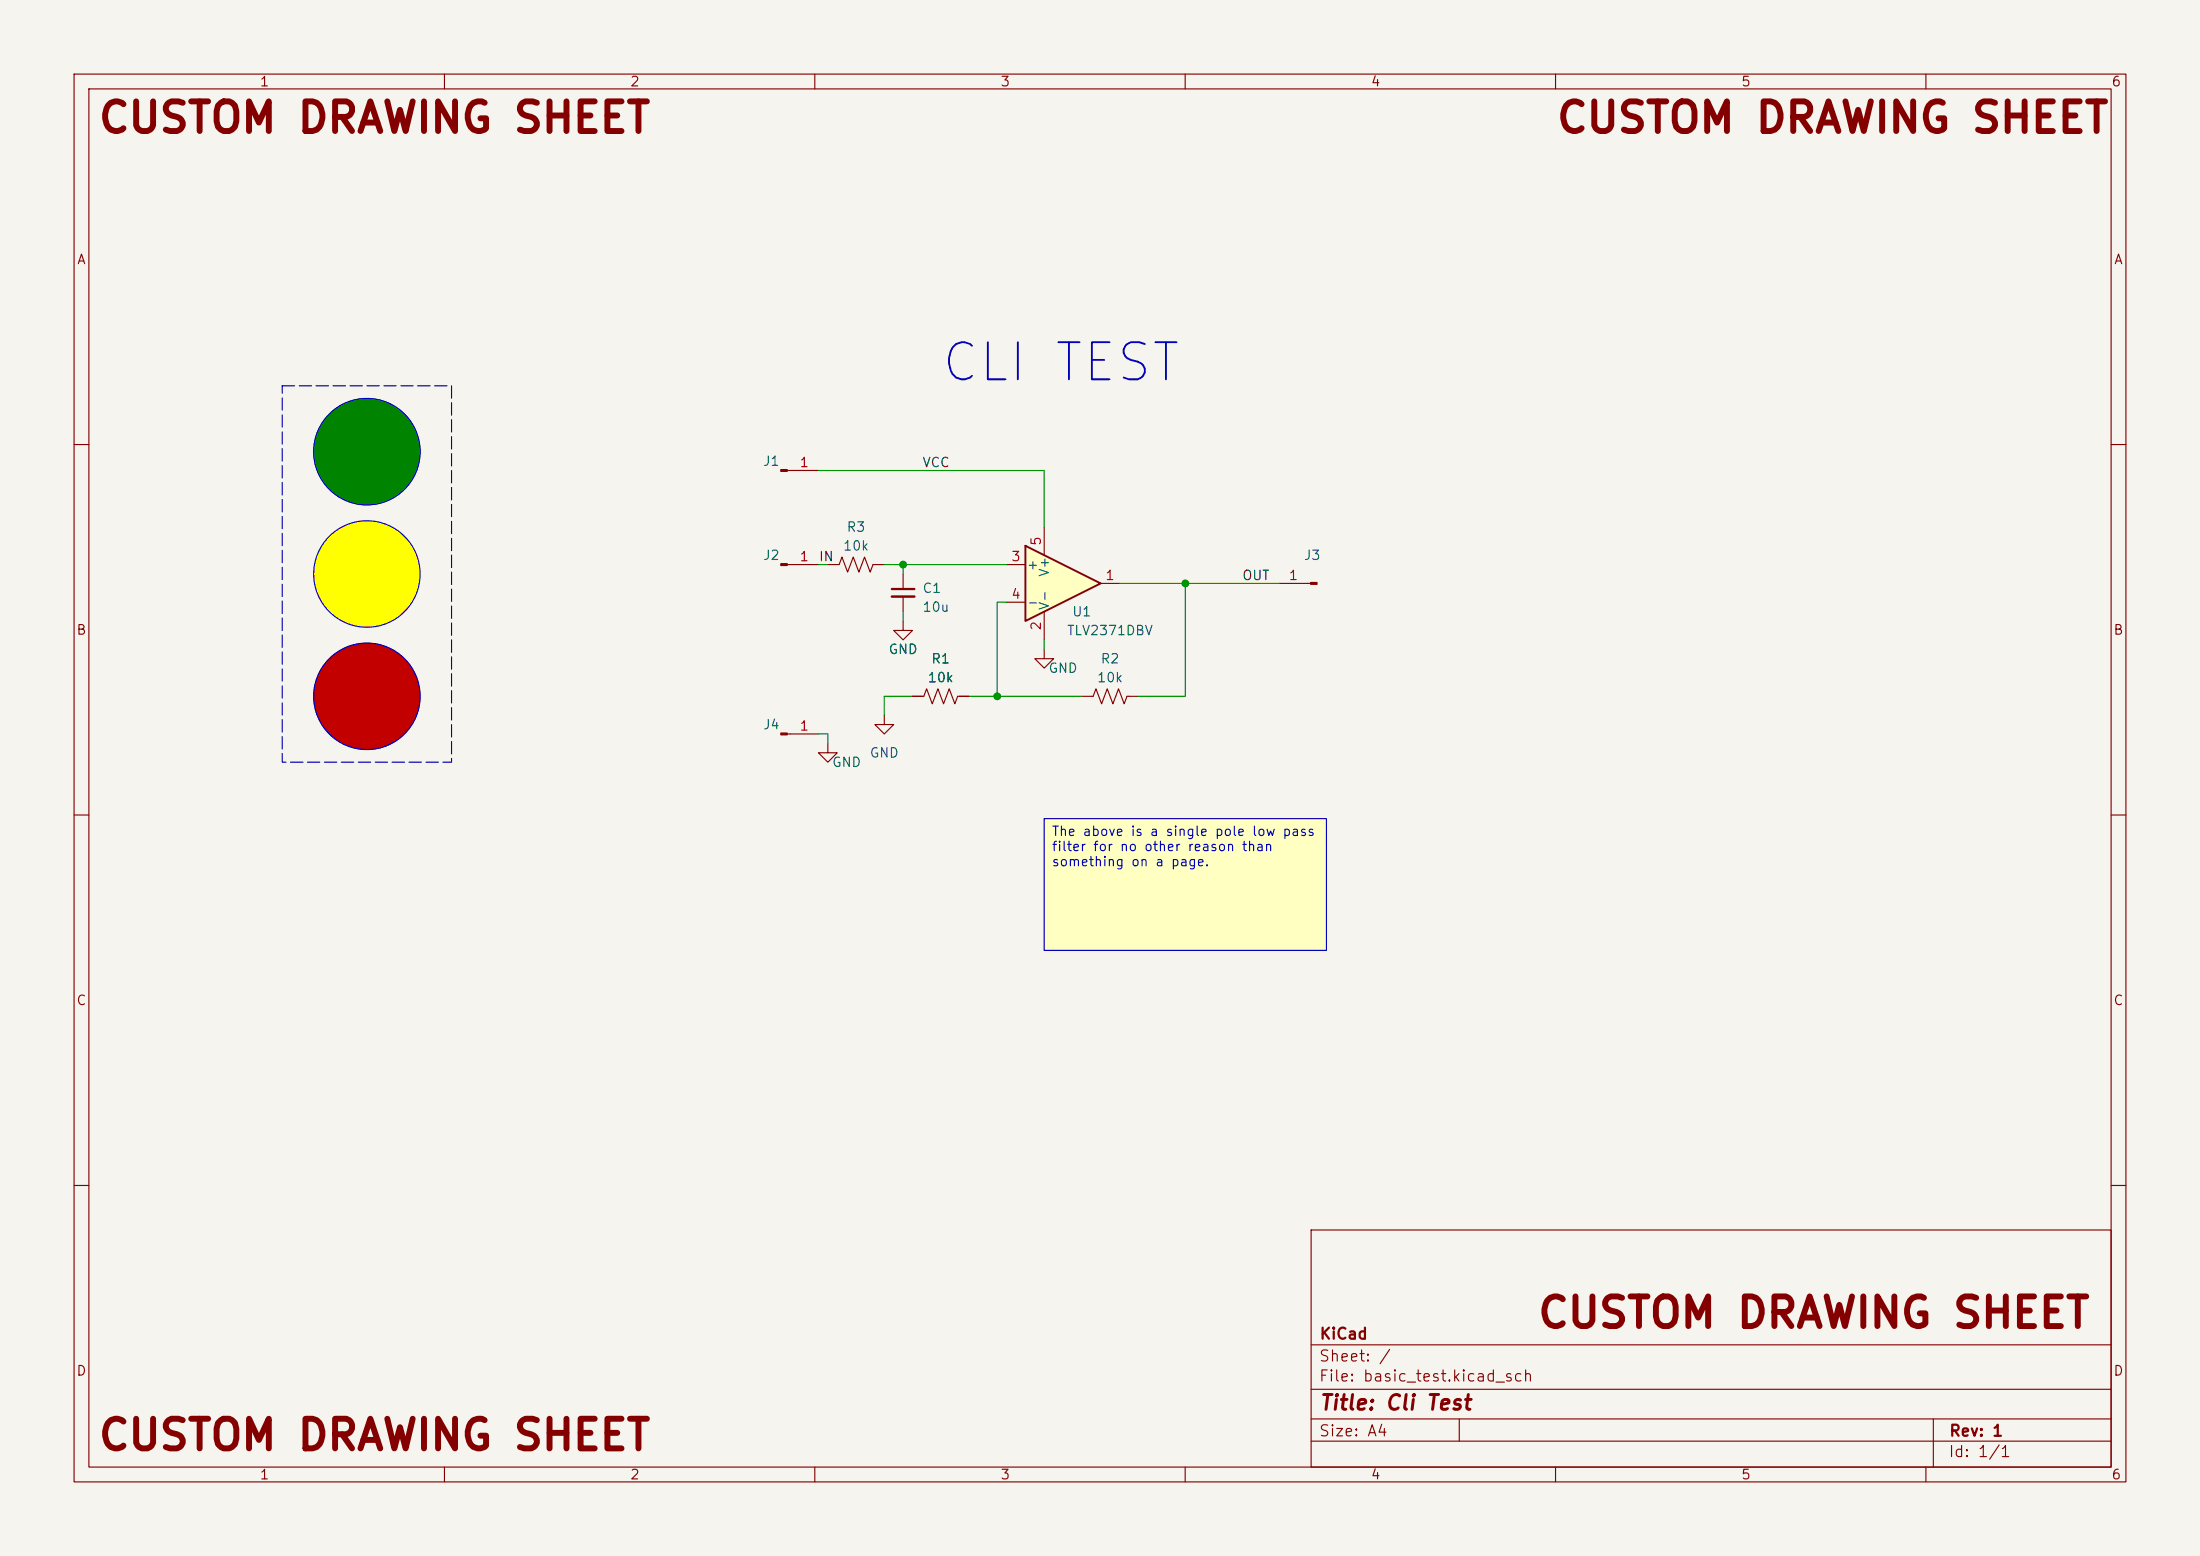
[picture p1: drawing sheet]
<svg xmlns="http://www.w3.org/2000/svg" width="297mm" height="210mm" viewBox="0 0 297 210" stroke-linecap="round" stroke-linejoin="round" font-family="sans-serif">
<path d="M0 0h297v210h-297z" fill="#f5f4ef" stroke="#f5f4ef" stroke-width=".14"/>
<g fill="none" stroke="#840000" stroke-width=".15">
<path d="M10 10h277v190h-277zM12 12h273v186h-273zM60 10v2M110 10v2M160 10v2M210 10v2M260 10v2M10 60h2M285 60h2M10 110h2M285 110h2M10 160h2"/>
<path d="M177 166h108v32h-108zM285 160h2M60 198v2M110 198v2M160 198v2M177 194.5h108M177 191.5h108M177 187.5h108M177 181.5h108M197 191.5v3M210 198v2M260 198v2"/>
<path d="M261 191.5v6.5"/>
</g>
<path d="M141 110.5h38.1v17.8h-38.1z" fill="#ffffc2"/>
<circle cx="49.5" cy="77.5" r="7.2" fill="#ff0" stroke="#ff0" stroke-width=".14"/>
<circle cx="49.5" cy="94" r="7.2" fill="#c20000" stroke="#c20000" stroke-width=".14"/>
<circle cx="49.5" cy="61" r="7.2" fill="#008400" stroke="#008400" stroke-width=".14"/>
<g fill="#840000" stroke="#840000" stroke-width=".15">
<path d="M105.4 76.1h.9v.2h-.9z"/>
<path d="M176.9 78.6h.9v.3h-.9z"/>
<path d="M105.4 63.4h.9v.2h-.9z"/>
<path d="M105.4 98.9h.9v.3h-.9z"/>
</g>
<path d="M106.3 76.2h4.2M106.3 63.5h4.2M111.8 76.2h1.5l.4-1 .7 2 .8-2 .8 2 .7-2 .8 2 .4-1h1.5M121.9 77.5v2M172.7 78.7h4.2M106.3 99.1h4.2M121.9 83.8v1.3h1.3l-1.3 1.3-1.3-1.3h1.3M121.9 80.5v2.1M123.2 94h1.5l.4-1 .8 2 .7-2 .8 2 .7-2 .8 2 .4-1h1.5M146 94h1.6l.4-1 .7 2 .8-2 .7 2 .8-2 .8 2 .3-1h1.6" fill="none" stroke="#840000" stroke-width=".15"/>
<path d="M120.4 79.5h3" fill="none" stroke="#840000" stroke-width=".3"/>
<path d="M120.4 80.5h3" fill="none" stroke="#840000" stroke-width=".33"/>
<path d="M138.4 73.7l10.2 5-10.2 5.1z" fill="#ffffc2"/>
<path d="M138.4 73.7l10.2 5-10.2 5.1z" fill="none" stroke="#840000" stroke-width=".25"/>
<path d="M135.9 76.2h2.5M141 71.1v3.8M148.6 78.7h2.5M119.4 96.5v1.3h1.2l-1.2 1.3-1.3-1.3h1.3M123.2 94h1.3M129.5 94h1.3M135.9 81.3h2.5M141 87.6v1.3h1.2l-1.2 1.3-1.3-1.3h1.3M141 82.6v3.8M111.8 100.3v1.3h1.2l-1.2 1.3-1.3-1.3h1.3" fill="none" stroke="#840000" stroke-width=".15"/>
<path d="M110.5 63.5h30.5v7.6M110.5 76.2h1.3M119.4 76.2h16.5M121.9 76.2v1.3M151.1 78.7h21.6M160 78.7v15.3h-6.3M110.5 99.1h1.3v1.2M121.9 82.6v1.2M123.2 94h-3.8v2.5M130.8 94h15.2M135.9 81.3h-1.3v12.7M141 86.4v1.2" fill="none" stroke="#009600" stroke-width=".15"/>
<g fill="none" stroke="#0000c2" stroke-width=".15">
<path d="M141 110.5h38.1v17.8h-38.1z"/>
<circle cx="49.5" cy="77.5" r="7.2"/>
<circle cx="49.5" cy="61" r="7.2"/>
<circle cx="49.5" cy="94" r="7.2"/>
</g>
<path d="M38.1 52.1h22.9v50.8h-22.9z" fill="none" stroke="#0000c2" stroke-width=".15" stroke-dasharray="1.7 .6"/>
<g fill="#009600" stroke="#009600" stroke-width=".14">
<circle cx="160" cy="78.7" r=".46"/>
<circle cx="134.6" cy="94" r=".46"/>
<circle cx="121.9" cy="76.2" r=".46"/>
</g>
<text font-size="5" fill="#0000c2" x="126.7" y="52.7">CLI TEST</text>
<g font-size="4" fill="#840000">
<text x="13" y="18.9">CUSTOM DRAWING SHEET</text>
<text x="209.9" y="18.9">CUSTOM DRAWING SHEET</text>
<text x="207.3" y="180.2">CUSTOM DRAWING SHEET</text>
<text x="13" y="196.7">CUSTOM DRAWING SHEET</text>
</g>
<text font-size="2" fill="#840000" x="178" y="190.8">Title: Cli Test</text>
<g font-size="1.5" fill="#840000">
<text x="178" y="184.1">Sheet: /</text>
<text x="178" y="181.1">KiCad</text>
<text x="178" y="186.8">File: basic_test.kicad_sch</text>
<text x="178" y="194.2">Size: A4</text>
<text x="263" y="197">Id: 1/1</text>
<text x="263" y="194.2">Rev: 1</text>
</g>
<g font-size="1.3" fill="#840000">
<text x="35" y="12">1</text>
<text x="85" y="12">2</text>
<text x="135" y="12">3</text>
<text x="185" y="12">4</text>
<text x="235" y="12">5</text>
<text x="285" y="12">6</text>
<text x="10.3" y="36">A</text>
<text x="285.3" y="36">A</text>
<text x="10.2" y="86">B</text>
<text x="285.2" y="86">B</text>
<text x="10.2" y="136">C</text>
<text x="285.2" y="136">C</text>
<text x="10.2" y="186">D</text>
<text x="285.2" y="186">D</text>
<text x="35" y="200">1</text>
<text x="85" y="200">2</text>
<text x="135" y="200">3</text>
<text x="185" y="200">4</text>
<text x="235" y="200">5</text>
<text x="285" y="200">6</text>
</g>
<g font-size="1.3" fill="#006464">
<text x="102.9" y="63.2">J1</text>
<text x="102.9" y="75.9">J2</text>
<text x="113.7" y="74.6">10k</text>
<text x="114.2" y="72.1">R3</text>
<text x="138.5" y="77.2">+</text>
<text x="141.9" y="77.9" transform="rotate(-90 141.9 77.9)">V+</text>
<text x="175.9" y="75.9">J3</text>
<text x="124.4" y="80.3">C1</text>
<text x="124.4" y="82.9">10u</text>
<text x="138.5" y="82.2">-</text>
<text x="141.9" y="82.4" transform="rotate(-90 141.9 82.4)">V-</text>
<text x="144.7" y="83.5">U1</text>
<text x="119.9" y="88.6">GND</text>
<text x="125.6" y="89.9">R1</text>
<text x="144" y="86.1">TLV2371DBV</text>
<text x="148.5" y="89.9">R2</text>
<text x="125.1" y="92.4">10k</text>
<text x="141.4" y="91.1">GND</text>
<text x="148" y="92.4">10k</text>
<text x="102.9" y="98.8">J4</text>
<text x="112.2" y="103.8">GND</text>
<text x="117.3" y="102.6">GND</text>
</g>
<g font-size="1.3" fill="#a90000">
<text x="107.9" y="63.4">1</text>
<text x="107.9" y="76.1">1</text>
<text x="136.4" y="76.1">3</text>
<text x="140.8" y="73.8" transform="rotate(-90 140.8 73.8)">5</text>
<text x="136.4" y="81.1">4</text>
<text x="149.1" y="78.6">1</text>
<text x="173.9" y="78.6">1</text>
<text x="140.8" y="85.2" transform="rotate(-90 140.8 85.2)">2</text>
<text x="107.9" y="98.9">1</text>
</g>
<g font-size="1.3" fill="#0f0f0f">
<text x="124.4" y="63.4">VCC</text>
<text x="110.5" y="76.1">IN</text>
<text x="167.6" y="78.6">OUT</text>
</g>
<g font-size="1.3" fill="#0000c2">
<text x="141.9" y="113.1">The above is a single pole low pass</text>
<text x="141.9" y="115.2">filter for no other reason than</text>
<text x="141.9" y="117.2">something on a page.</text>
</g>
</svg>
